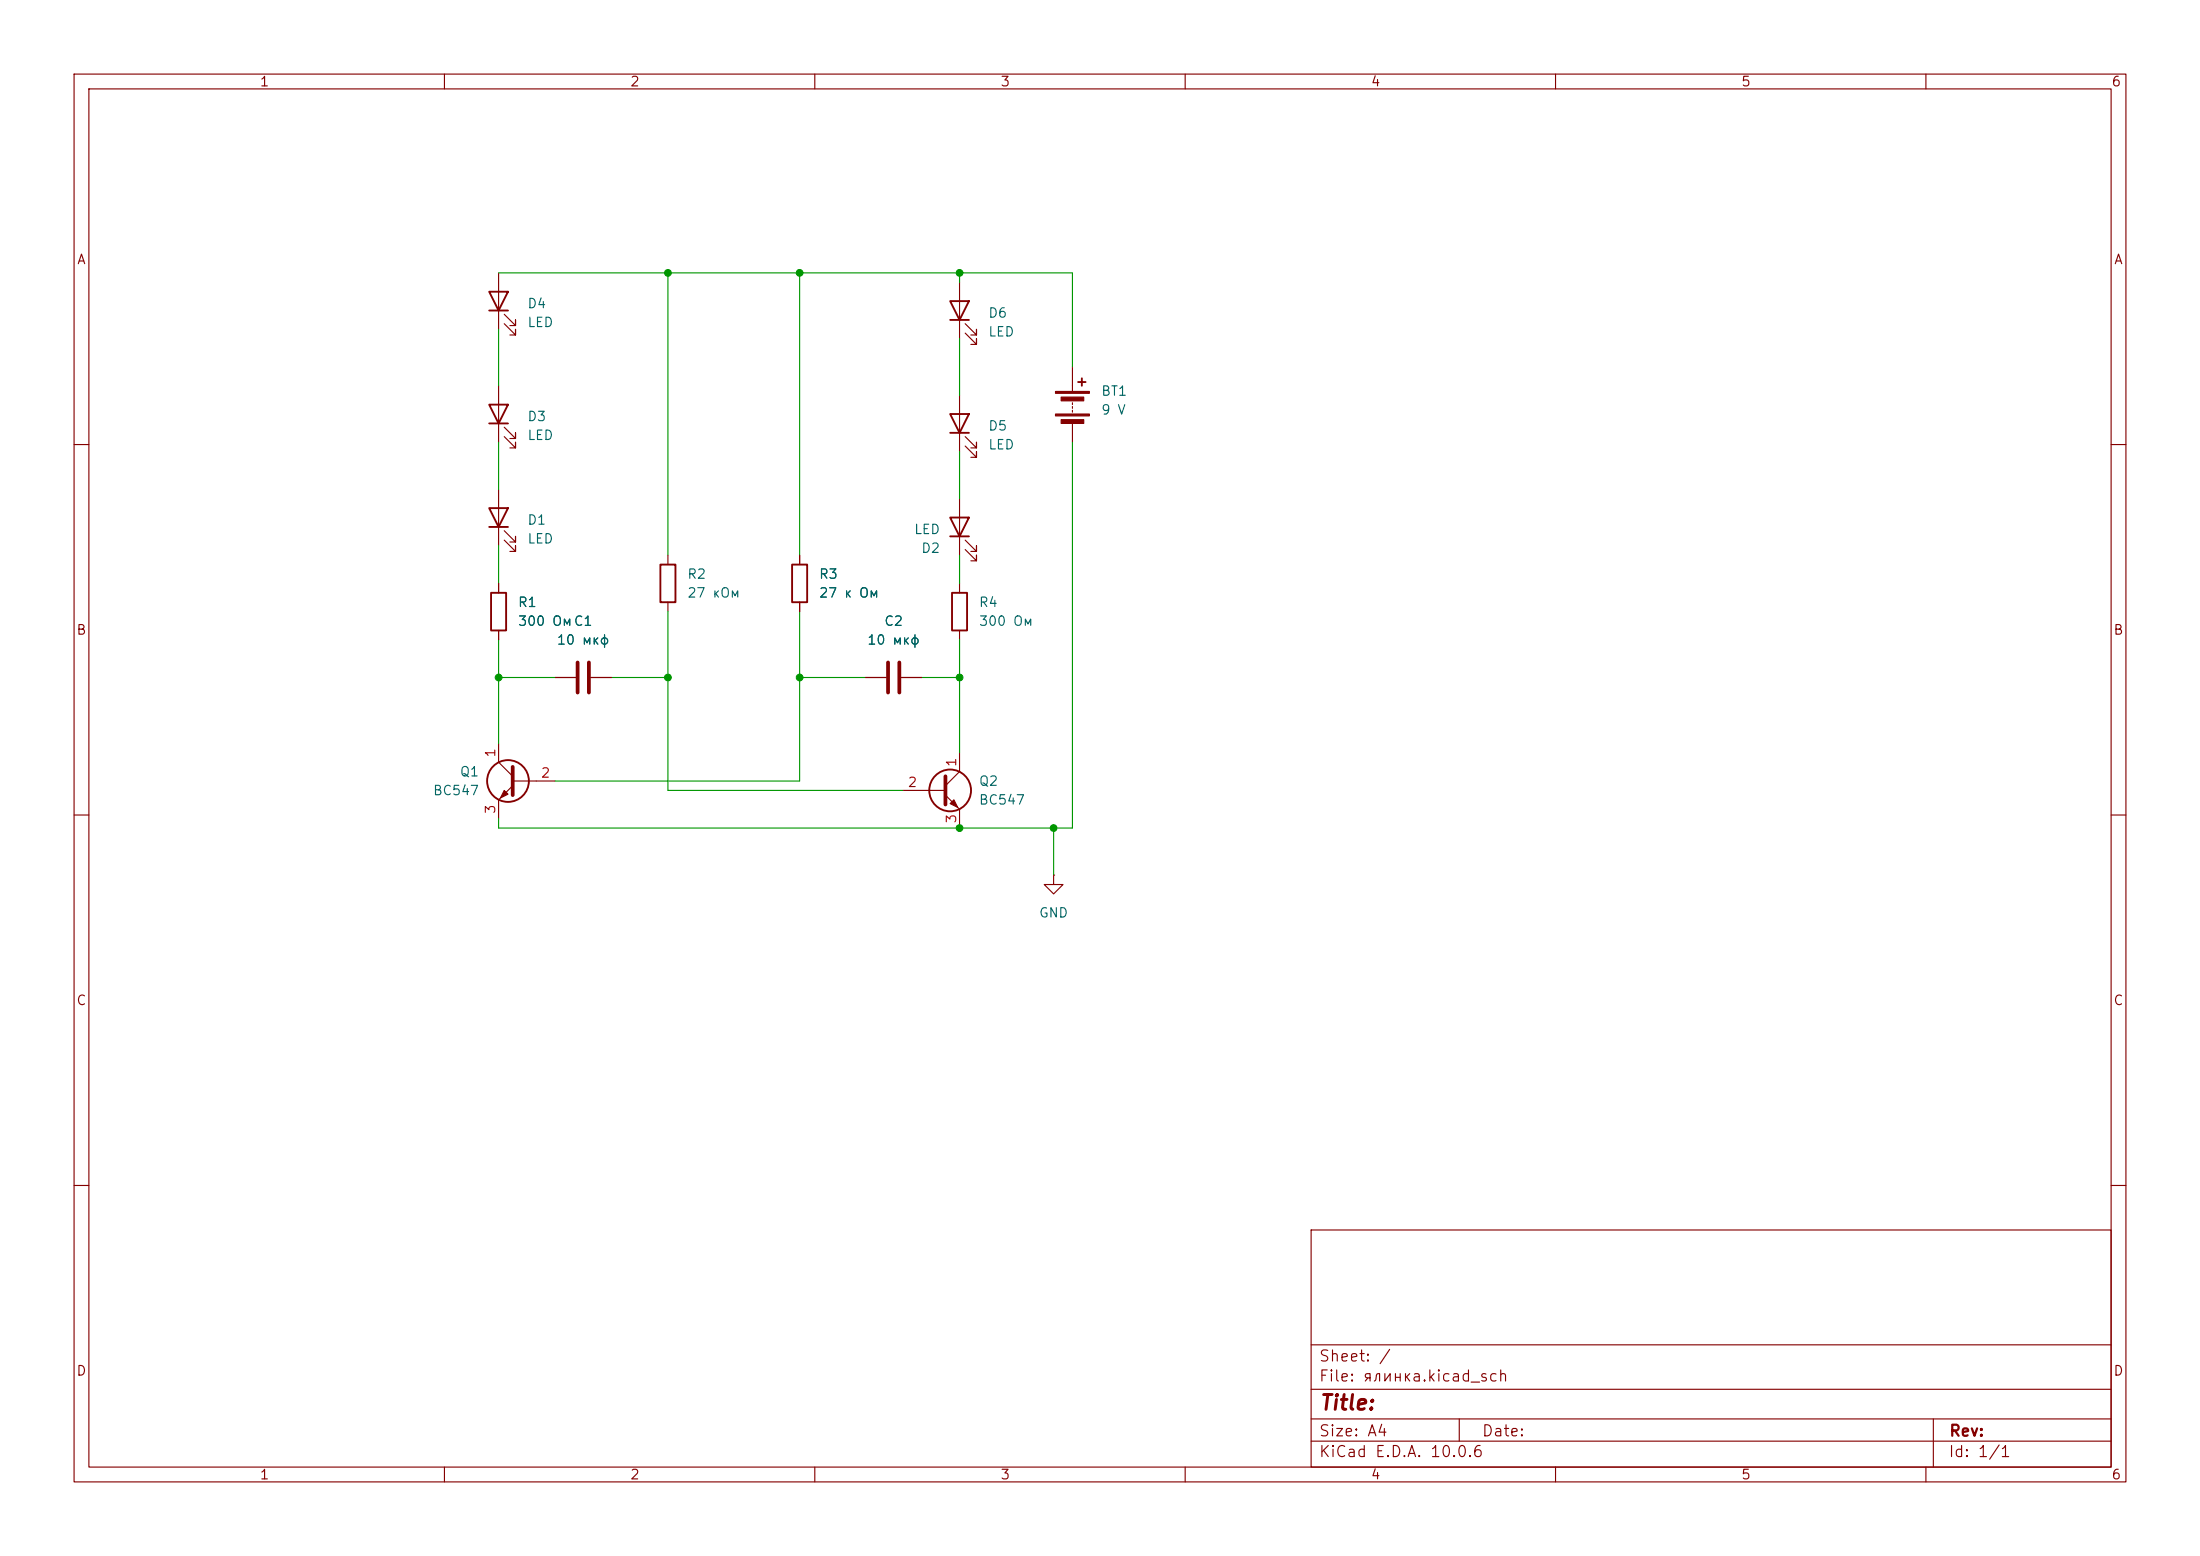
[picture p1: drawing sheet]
(kicad_sch
 (version 20260306)
 (generator "eeschema")
 (generator_version "10.0")
 (paper "A4")
 (lib_symbols
  (symbol "Device:Battery"
   (pin_numbers (hide yes))
   (pin_names
    (offset 0) (hide yes)) (exclude_from_sim no) (in_bom yes) (on_board yes)
   (in_pos_files yes)
   (duplicate_pin_numbers_are_jumpers no)
   (property "Reference" "BT" (at 2.54 2.54 0) (show_name no) (do_not_autoplace no) (effects (font (size 1.27 1.27)) (justify left)))
   (property "Value" "Battery" (at 2.54 0 0) (show_name no) (do_not_autoplace no) (effects (font (size 1.27 1.27)) (justify left)))
   (property "Footprint" "" (at 0 1.524 90) (show_name no) (do_not_autoplace no) (hide yes) (effects (font (size 1.27 1.27))))
   (property "Datasheet" "" (at 0 1.524 90) (show_name no) (do_not_autoplace no) (hide yes) (effects (font (size 1.27 1.27))))
   (property "Description" "Multiple-cell battery" (at 0 0 0) (show_name no) (do_not_autoplace no) (hide yes) (effects (font (size 1.27 1.27))))
   (property "Sim.Device" "V" (at 0 0 0) (show_name no) (do_not_autoplace no) (hide yes) (effects (font (size 1.27 1.27))))
   (property "Sim.Type" "DC" (at 0 0 0) (show_name no) (do_not_autoplace no) (hide yes) (effects (font (size 1.27 1.27))))
   (property "Sim.Pins" "1=+ 2=-" (at 0 0 0) (show_name no) (do_not_autoplace no) (hide yes) (effects (font (size 1.27 1.27))))
   (symbol "Battery_0_1"
    (rectangle (start -2.286 1.778) (end 2.286 1.524) (stroke (width 0) (type default)) (fill (type outline)))
    (rectangle (start -2.286 -1.27) (end 2.286 -1.524) (stroke (width 0) (type default)) (fill (type outline)))
    (rectangle (start -1.524 1.016) (end 1.524 0.508) (stroke (width 0) (type default)) (fill (type outline)))
    (rectangle (start -1.524 -2.032) (end 1.524 -2.54) (stroke (width 0) (type default)) (fill (type outline)))
    (polyline (pts (xy 0 1.778) (xy 0 2.54)) (stroke (width 0) (type default)) (fill (type none)))
    (polyline (pts (xy 0 0) (xy 0 0.254)) (stroke (width 0) (type default)) (fill (type none)))
    (polyline (pts (xy 0 -0.508) (xy 0 -0.254)) (stroke (width 0) (type default)) (fill (type none)))
    (polyline (pts (xy 0 -1.016) (xy 0 -0.762)) (stroke (width 0) (type default)) (fill (type none)))
    (polyline (pts (xy 0.762 3.048) (xy 1.778 3.048)) (stroke (width 0.254) (type default)) (fill (type none)))
    (polyline (pts (xy 1.27 3.556) (xy 1.27 2.54)) (stroke (width 0.254) (type default)) (fill (type none))))
   (symbol "Battery_1_1"
    (pin passive line (at 0 5.08 270) (length 2.54) (name "+" (effects (font (size 1.27 1.27)))) (number "1" (effects (font (size 1.27 1.27)))))
    (pin passive line (at 0 -5.08 90) (length 2.54) (name "-" (effects (font (size 1.27 1.27)))) (number "2" (effects (font (size 1.27 1.27))))))
   (embedded_fonts no))
  (symbol "Device:C"
   (pin_numbers (hide yes))
   (pin_names
    (offset 0.254)) (exclude_from_sim no) (in_bom yes) (on_board yes)
   (in_pos_files yes)
   (duplicate_pin_numbers_are_jumpers no)
   (property "Reference" "C" (at 0.635 2.54 0) (show_name no) (do_not_autoplace no) (effects (font (size 1.27 1.27)) (justify left)))
   (property "Value" "C" (at 0.635 -2.54 0) (show_name no) (do_not_autoplace no) (effects (font (size 1.27 1.27)) (justify left)))
   (property "Footprint" "" (at 0.9652 -3.81 0) (show_name no) (do_not_autoplace no) (hide yes) (effects (font (size 1.27 1.27))))
   (property "Datasheet" "" (at 0 0 0) (show_name no) (do_not_autoplace no) (hide yes) (effects (font (size 1.27 1.27))))
   (property "Description" "Unpolarized capacitor" (at 0 0 0) (show_name no) (do_not_autoplace no) (hide yes) (effects (font (size 1.27 1.27))))
   (symbol "C_0_1"
    (polyline (pts (xy -2.032 0.762) (xy 2.032 0.762)) (stroke (width 0.508) (type default)) (fill (type none)))
    (polyline (pts (xy -2.032 -0.762) (xy 2.032 -0.762)) (stroke (width 0.508) (type default)) (fill (type none))))
   (symbol "C_1_1"
    (pin passive line (at 0 3.81 270) (length 2.794) (name "" (effects (font (size 1.27 1.27)))) (number "1" (effects (font (size 1.27 1.27)))))
    (pin passive line (at 0 -3.81 90) (length 2.794) (name "" (effects (font (size 1.27 1.27)))) (number "2" (effects (font (size 1.27 1.27))))))
   (embedded_fonts no))
  (symbol "Device:LED"
   (pin_numbers (hide yes))
   (pin_names
    (offset 1.016) (hide yes)) (exclude_from_sim no) (in_bom yes) (on_board yes)
   (in_pos_files yes)
   (duplicate_pin_numbers_are_jumpers no)
   (property "Reference" "D" (at 0 2.54 0) (show_name no) (do_not_autoplace no) (effects (font (size 1.27 1.27))))
   (property "Value" "LED" (at 0 -2.54 0) (show_name no) (do_not_autoplace no) (effects (font (size 1.27 1.27))))
   (property "Footprint" "" (at 0 0 0) (show_name no) (do_not_autoplace no) (hide yes) (effects (font (size 1.27 1.27))))
   (property "Datasheet" "" (at 0 0 0) (show_name no) (do_not_autoplace no) (hide yes) (effects (font (size 1.27 1.27))))
   (property "Description" "Light emitting diode" (at 0 0 0) (show_name no) (do_not_autoplace no) (hide yes) (effects (font (size 1.27 1.27))))
   (property "Sim.Pins" "1=K 2=A" (at 0 0 0) (show_name no) (do_not_autoplace no) (hide yes) (effects (font (size 1.27 1.27))))
   (symbol "LED_0_1"
    (polyline (pts (xy -3.048 -0.762) (xy -4.572 -2.286) (xy -3.81 -2.286) (xy -4.572 -2.286) (xy -4.572 -1.524)) (stroke (width 0) (type default)) (fill (type none)))
    (polyline (pts (xy -1.778 -0.762) (xy -3.302 -2.286) (xy -2.54 -2.286) (xy -3.302 -2.286) (xy -3.302 -1.524)) (stroke (width 0) (type default)) (fill (type none)))
    (polyline (pts (xy -1.27 0) (xy 1.27 0)) (stroke (width 0) (type default)) (fill (type none)))
    (polyline (pts (xy -1.27 -1.27) (xy -1.27 1.27)) (stroke (width 0.254) (type default)) (fill (type none)))
    (polyline (pts (xy 1.27 -1.27) (xy 1.27 1.27) (xy -1.27 0) (xy 1.27 -1.27)) (stroke (width 0.254) (type default)) (fill (type none))))
   (symbol "LED_1_1"
    (pin passive line (at -3.81 0 0) (length 2.54) (name "K" (effects (font (size 1.27 1.27)))) (number "1" (effects (font (size 1.27 1.27)))))
    (pin passive line (at 3.81 0 180) (length 2.54) (name "A" (effects (font (size 1.27 1.27)))) (number "2" (effects (font (size 1.27 1.27))))))
   (embedded_fonts no))
  (symbol "Device:R"
   (pin_numbers (hide yes))
   (pin_names
    (offset 0)) (exclude_from_sim no) (in_bom yes) (on_board yes)
   (in_pos_files yes)
   (duplicate_pin_numbers_are_jumpers no)
   (property "Reference" "R" (at 2.032 0 90) (show_name no) (do_not_autoplace no) (effects (font (size 1.27 1.27))))
   (property "Value" "R" (at 0 0 90) (show_name no) (do_not_autoplace no) (effects (font (size 1.27 1.27))))
   (property "Footprint" "" (at -1.778 0 90) (show_name no) (do_not_autoplace no) (hide yes) (effects (font (size 1.27 1.27))))
   (property "Datasheet" "" (at 0 0 0) (show_name no) (do_not_autoplace no) (hide yes) (effects (font (size 1.27 1.27))))
   (property "Description" "Resistor" (at 0 0 0) (show_name no) (do_not_autoplace no) (hide yes) (effects (font (size 1.27 1.27))))
   (symbol "R_0_1"
    (rectangle (start -1.016 -2.54) (end 1.016 2.54) (stroke (width 0.254) (type default)) (fill (type none))))
   (symbol "R_1_1"
    (pin passive line (at 0 3.81 270) (length 1.27) (name "" (effects (font (size 1.27 1.27)))) (number "1" (effects (font (size 1.27 1.27)))))
    (pin passive line (at 0 -3.81 90) (length 1.27) (name "" (effects (font (size 1.27 1.27)))) (number "2" (effects (font (size 1.27 1.27))))))
   (embedded_fonts no))
  (symbol "Transistor_BJT:BC547"
   (pin_names
    (offset 0) (hide yes)) (exclude_from_sim no) (in_bom yes) (on_board yes)
   (in_pos_files yes)
   (duplicate_pin_numbers_are_jumpers no)
   (property "Reference" "Q" (at 5.08 1.905 0) (show_name no) (do_not_autoplace no) (effects (font (size 1.27 1.27)) (justify left)))
   (property "Value" "BC547" (at 5.08 0 0) (show_name no) (do_not_autoplace no) (effects (font (size 1.27 1.27)) (justify left)))
   (property "Footprint" "Package_TO_SOT_THT:TO-92_Inline" (at 5.08 -1.905 0) (show_name no) (do_not_autoplace no) (hide yes) (effects (font (size 1.27 1.27)
    (italic yes)) (justify left)))
   (property "Datasheet" "https://www.onsemi.com/pub/Collateral/BC550-D.pdf" (at 0 0 0) (show_name no) (do_not_autoplace no) (hide yes) (effects (font (size 1.27 1.27)) (justify left)))
   (property "Description" "0.1A Ic, 45V Vce, Small Signal NPN Transistor, TO-92" (at 0 0 0) (show_name no) (do_not_autoplace no) (hide yes) (effects (font (size 1.27 1.27))))
   (property "Sim.Device" "NPN" (at 0 0 0) (show_name no) (do_not_autoplace no) (hide yes) (effects (font (size 1.27 1.27))))
   (property "Sim.Pins" "1=C 2=B 3=E" (at 0 0 0) (show_name no) (do_not_autoplace no) (hide yes) (effects (font (size 1.27 1.27))))
   (symbol "BC547_0_1"
    (polyline (pts (xy -2.54 0) (xy 0.635 0)) (stroke (width 0) (type default)) (fill (type none)))
    (polyline (pts (xy 0.635 1.905) (xy 0.635 -1.905)) (stroke (width 0.508) (type default)) (fill (type none)))
    (circle (center 1.27 0) (radius 2.8194) (stroke (width 0.254) (type default)) (fill (type none))))
   (symbol "BC547_1_1"
    (polyline (pts (xy 0.635 0.635) (xy 2.54 2.54)) (stroke (width 0) (type default)) (fill (type none)))
    (polyline (pts (xy 0.635 -0.635) (xy 2.54 -2.54)) (stroke (width 0) (type default)) (fill (type none)))
    (polyline (pts (xy 1.27 -1.778) (xy 1.778 -1.27) (xy 2.286 -2.286) (xy 1.27 -1.778)) (stroke (width 0) (type default)) (fill (type outline)))
    (pin passive line (at 2.54 5.08 270) (length 2.54) (name "C" (effects (font (size 1.27 1.27)))) (number "1" (effects (font (size 1.27 1.27)))))
    (pin input line (at -5.08 0 0) (length 2.54) (name "B" (effects (font (size 1.27 1.27)))) (number "2" (effects (font (size 1.27 1.27)))))
    (pin passive line (at 2.54 -5.08 90) (length 2.54) (name "E" (effects (font (size 1.27 1.27)))) (number "3" (effects (font (size 1.27 1.27))))))
   (embedded_fonts no))
  (symbol "power:GND"
   (power global)
   (pin_numbers (hide yes))
   (pin_names
    (offset 0) (hide yes)) (exclude_from_sim no) (in_bom yes) (on_board yes)
   (in_pos_files yes)
   (duplicate_pin_numbers_are_jumpers no)
   (property "Reference" "#PWR" (at 0 -6.35 0) (show_name no) (do_not_autoplace no) (hide yes) (effects (font (size 1.27 1.27))))
   (property "Value" "GND" (at 0 -3.81 0) (show_name no) (do_not_autoplace no) (effects (font (size 1.27 1.27))))
   (property "Footprint" "" (at 0 0 0) (show_name no) (do_not_autoplace no) (hide yes) (effects (font (size 1.27 1.27))))
   (property "Datasheet" "" (at 0 0 0) (show_name no) (do_not_autoplace no) (hide yes) (effects (font (size 1.27 1.27))))
   (property "Description" "Power symbol creates a global label with name \"GND\" , ground" (at 0 0 0) (show_name no) (do_not_autoplace no) (hide yes) (effects (font (size 1.27 1.27))))
   (symbol "GND_0_1"
    (polyline (pts (xy 0 0) (xy 0 -1.27) (xy 1.27 -1.27) (xy 0 -2.54) (xy -1.27 -1.27) (xy 0 -1.27)) (stroke (width 0) (type default)) (fill (type none))))
   (symbol "GND_1_1"
    (pin power_in line (at 0 0 270) (length 0) (name "" (effects (font (size 1.27 1.27)))) (number "1" (effects (font (size 1.27 1.27))))))
   (embedded_fonts no)))
 (junction
  (at 129.54 91.44)
  (diameter 0)
  (color 0 0 0 0))
 (junction
  (at 107.95 91.44)
  (diameter 0)
  (color 0 0 0 0))
 (junction
  (at 107.95 36.83)
  (diameter 0)
  (color 0 0 0 0))
 (junction
  (at 142.24 111.76)
  (diameter 0)
  (color 0 0 0 0))
 (junction
  (at 129.54 36.83)
  (diameter 0)
  (color 0 0 0 0))
 (junction
  (at 90.17 36.83)
  (diameter 0)
  (color 0 0 0 0))
 (junction
  (at 67.31 91.44)
  (diameter 0)
  (color 0 0 0 0))
 (junction
  (at 129.54 111.76)
  (diameter 0)
  (color 0 0 0 0))
 (junction
  (at 90.17 91.44)
  (diameter 0)
  (color 0 0 0 0))
 (wire
  (pts (xy 90.17 36.83) (xy 107.95 36.83))
  (stroke (width 0) (type default)))
 (wire
  (pts (xy 107.95 91.44) (xy 107.95 82.55))
  (stroke (width 0) (type default)))
 (wire
  (pts (xy 90.17 91.44) (xy 90.17 106.68))
  (stroke (width 0) (type default)))
 (wire
  (pts (xy 129.54 74.93) (xy 129.54 78.74))
  (stroke (width 0) (type default)))
 (wire
  (pts (xy 107.95 36.83) (xy 107.95 74.93))
  (stroke (width 0) (type default)))
 (wire
  (pts (xy 107.95 36.83) (xy 129.54 36.83))
  (stroke (width 0) (type default)))
 (wire
  (pts (xy 74.93 91.44) (xy 67.31 91.44))
  (stroke (width 0) (type default)))
 (wire
  (pts (xy 74.93 105.41) (xy 107.95 105.41))
  (stroke (width 0) (type default)))
 (wire
  (pts (xy 144.78 59.69) (xy 144.78 111.76))
  (stroke (width 0) (type default)))
 (wire
  (pts (xy 67.31 86.36) (xy 67.31 91.44))
  (stroke (width 0) (type default)))
 (wire
  (pts (xy 107.95 105.41) (xy 107.95 91.44))
  (stroke (width 0) (type default)))
 (wire
  (pts (xy 129.54 45.72) (xy 129.54 53.34))
  (stroke (width 0) (type default)))
 (wire
  (pts (xy 67.31 73.66) (xy 67.31 78.74))
  (stroke (width 0) (type default)))
 (wire
  (pts (xy 90.17 82.55) (xy 90.17 91.44))
  (stroke (width 0) (type default)))
 (wire
  (pts (xy 116.84 91.44) (xy 107.95 91.44))
  (stroke (width 0) (type default)))
 (wire
  (pts (xy 129.54 36.83) (xy 144.78 36.83))
  (stroke (width 0) (type default)))
 (wire
  (pts (xy 67.31 110.49) (xy 67.31 111.76))
  (stroke (width 0) (type default)))
 (wire
  (pts (xy 129.54 91.44) (xy 129.54 101.6))
  (stroke (width 0) (type default)))
 (wire
  (pts (xy 129.54 91.44) (xy 129.54 86.36))
  (stroke (width 0) (type default)))
 (wire
  (pts (xy 82.55 91.44) (xy 90.17 91.44))
  (stroke (width 0) (type default)))
 (wire
  (pts (xy 67.31 44.45) (xy 67.31 52.07))
  (stroke (width 0) (type default)))
 (wire
  (pts (xy 142.24 118.11) (xy 142.24 111.76))
  (stroke (width 0) (type default)))
 (wire
  (pts (xy 129.54 60.96) (xy 129.54 67.31))
  (stroke (width 0) (type default)))
 (wire
  (pts (xy 129.54 111.76) (xy 142.24 111.76))
  (stroke (width 0) (type default)))
 (wire
  (pts (xy 67.31 111.76) (xy 129.54 111.76))
  (stroke (width 0) (type default)))
 (wire
  (pts (xy 121.92 106.68) (xy 90.17 106.68))
  (stroke (width 0) (type default)))
 (wire
  (pts (xy 90.17 36.83) (xy 90.17 74.93))
  (stroke (width 0) (type default)))
 (wire
  (pts (xy 129.54 36.83) (xy 129.54 38.1))
  (stroke (width 0) (type default)))
 (wire
  (pts (xy 142.24 111.76) (xy 144.78 111.76))
  (stroke (width 0) (type default)))
 (wire
  (pts (xy 124.46 91.44) (xy 129.54 91.44))
  (stroke (width 0) (type default)))
 (wire
  (pts (xy 67.31 36.83) (xy 90.17 36.83))
  (stroke (width 0) (type default)))
 (wire
  (pts (xy 67.31 59.69) (xy 67.31 66.04))
  (stroke (width 0) (type default)))
 (wire
  (pts (xy 67.31 91.44) (xy 67.31 100.33))
  (stroke (width 0) (type default)))
 (wire
  (pts (xy 144.78 49.53) (xy 144.78 36.83))
  (stroke (width 0) (type default)))
 (symbol
  (lib_id "Device:LED")
  (at 67.31 55.88 90)
  (unit 1)
  (body_style 1)
  (exclude_from_sim no)
  (in_bom yes)
  (on_board yes)
  (in_pos_files yes)
  (dnp no)
  (property "Reference" "D3" (at 71.12 56.1974 90) (show_name no) (do_not_autoplace no) (effects (font (size 1.27 1.27)) (justify right)))
  (property "Value" "LED" (at 71.12 58.7374 90) (show_name no) (do_not_autoplace no) (effects (font (size 1.27 1.27)) (justify right)))
  (property "Footprint" "LED_SMD:LED_Cree-XHP50_3V_HighDensity" (at 67.31 55.88 0) (hide yes) (show_name no) (do_not_autoplace no) (effects (font (size 1.27 1.27))))
  (property "Datasheet" "" (at 67.31 55.88 0) (hide yes) (show_name no) (do_not_autoplace no) (effects (font (size 1.27 1.27))))
  (property "Description" "Light emitting diode" (at 67.31 55.88 0) (hide yes) (show_name no) (do_not_autoplace no) (effects (font (size 1.27 1.27))))
  (property "Sim.Pins" "1=K 2=A" (at 67.31 55.88 0) (hide yes) (show_name no) (do_not_autoplace no) (effects (font (size 1.27 1.27))))
  (pin "2")
  (pin "1"))
 (symbol
  (lib_id "Device:R")
  (at 67.31 82.55 0)
  (unit 1)
  (body_style 1)
  (exclude_from_sim no)
  (in_bom yes)
  (on_board yes)
  (in_pos_files yes)
  (dnp no)
  (fields_autoplaced yes)
  (property "Reference" "R1" (at 69.85 81.2799 0) (show_name no) (do_not_autoplace no) (effects (font (size 1.27 1.27)) (justify left)))
  (property "Value" "300 Ом" (at 69.85 83.8199 0) (show_name no) (do_not_autoplace no) (effects (font (size 1.27 1.27)) (justify left)))
  (property "Footprint" "Package_DIP:DIP-8_W7.62mm" (at 65.532 82.55 90) (hide yes) (show_name no) (do_not_autoplace no) (effects (font (size 1.27 1.27))))
  (property "Datasheet" "" (at 67.31 82.55 0) (hide yes) (show_name no) (do_not_autoplace no) (effects (font (size 1.27 1.27))))
  (property "Description" "Resistor" (at 67.31 82.55 0) (hide yes) (show_name no) (do_not_autoplace no) (effects (font (size 1.27 1.27))))
  (pin "2")
  (pin "1"))
 (symbol
  (lib_id "Device:R")
  (at 107.95 78.74 0)
  (unit 1)
  (body_style 1)
  (exclude_from_sim no)
  (in_bom yes)
  (on_board yes)
  (in_pos_files yes)
  (dnp no)
  (fields_autoplaced yes)
  (property "Reference" "R3" (at 110.49 77.4699 0) (show_name no) (do_not_autoplace no) (effects (font (size 1.27 1.27)) (justify left)))
  (property "Value" "27 к Ом" (at 110.49 80.0099 0) (show_name no) (do_not_autoplace no) (effects (font (size 1.27 1.27)) (justify left)))
  (property "Footprint" "" (at 106.172 78.74 90) (hide yes) (show_name no) (do_not_autoplace no) (effects (font (size 1.27 1.27))))
  (property "Datasheet" "" (at 107.95 78.74 0) (hide yes) (show_name no) (do_not_autoplace no) (effects (font (size 1.27 1.27))))
  (property "Description" "Resistor" (at 107.95 78.74 0) (hide yes) (show_name no) (do_not_autoplace no) (effects (font (size 1.27 1.27))))
  (pin "1")
  (pin "2"))
 (symbol
  (lib_id "Device:C")
  (at 120.65 91.44 270)
  (unit 1)
  (body_style 1)
  (exclude_from_sim no)
  (in_bom yes)
  (on_board yes)
  (in_pos_files yes)
  (dnp no)
  (fields_autoplaced yes)
  (property "Reference" "C2" (at 120.65 83.82 90) (show_name no) (do_not_autoplace no) (effects (font (size 1.27 1.27))))
  (property "Value" "10 мкф" (at 120.65 86.36 90) (show_name no) (do_not_autoplace no) (effects (font (size 1.27 1.27))))
  (property "Footprint" "Package_TO_SOT_THT:TO-92_Inline" (at 116.84 92.4052 0) (hide yes) (show_name no) (do_not_autoplace no) (effects (font (size 1.27 1.27))))
  (property "Datasheet" "" (at 120.65 91.44 0) (hide yes) (show_name no) (do_not_autoplace no) (effects (font (size 1.27 1.27))))
  (property "Description" "Unpolarized capacitor" (at 120.65 91.44 0) (hide yes) (show_name no) (do_not_autoplace no) (effects (font (size 1.27 1.27))))
  (pin "1")
  (pin "2"))
 (symbol
  (lib_id "Device:R")
  (at 90.17 78.74 0)
  (unit 1)
  (body_style 1)
  (exclude_from_sim no)
  (in_bom yes)
  (on_board yes)
  (in_pos_files yes)
  (dnp no)
  (fields_autoplaced yes)
  (property "Reference" "R2" (at 92.71 77.4699 0) (show_name no) (do_not_autoplace no) (effects (font (size 1.27 1.27)) (justify left)))
  (property "Value" "27 кОм" (at 92.71 80.0099 0) (show_name no) (do_not_autoplace no) (effects (font (size 1.27 1.27)) (justify left)))
  (property "Footprint" "" (at 88.392 78.74 90) (hide yes) (show_name no) (do_not_autoplace no) (effects (font (size 1.27 1.27))))
  (property "Datasheet" "" (at 90.17 78.74 0) (hide yes) (show_name no) (do_not_autoplace no) (effects (font (size 1.27 1.27))))
  (property "Description" "Resistor" (at 90.17 78.74 0) (hide yes) (show_name no) (do_not_autoplace no) (effects (font (size 1.27 1.27))))
  (pin "1")
  (pin "2"))
 (symbol
  (lib_id "Device:LED")
  (at 129.54 71.12 90)
  (unit 1)
  (body_style 1)
  (exclude_from_sim no)
  (in_bom yes)
  (on_board yes)
  (in_pos_files yes)
  (dnp no)
  (property "Reference" "D2" (at 127 73.9776 90) (show_name no) (do_not_autoplace no) (effects (font (size 1.27 1.27)) (justify left)))
  (property "Value" "LED" (at 127 71.4376 90) (show_name no) (do_not_autoplace no) (effects (font (size 1.27 1.27)) (justify left)))
  (property "Footprint" "" (at 129.54 71.12 0) (hide yes) (show_name no) (do_not_autoplace no) (effects (font (size 1.27 1.27))))
  (property "Datasheet" "" (at 129.54 71.12 0) (hide yes) (show_name no) (do_not_autoplace no) (effects (font (size 1.27 1.27))))
  (property "Description" "Light emitting diode" (at 129.54 71.12 0) (hide yes) (show_name no) (do_not_autoplace no) (effects (font (size 1.27 1.27))))
  (property "Sim.Pins" "1=K 2=A" (at 129.54 71.12 0) (hide yes) (show_name no) (do_not_autoplace no) (effects (font (size 1.27 1.27))))
  (pin "2")
  (pin "1"))
 (symbol
  (lib_id "power:GND")
  (at 142.24 118.11 0)
  (unit 1)
  (body_style 1)
  (exclude_from_sim no)
  (in_bom yes)
  (on_board yes)
  (in_pos_files yes)
  (dnp no)
  (fields_autoplaced yes)
  (property "Reference" "#PWR01" (at 142.24 124.46 0) (hide yes) (show_name no) (do_not_autoplace no) (effects (font (size 1.27 1.27))))
  (property "Value" "GND" (at 142.24 123.19 0) (show_name no) (do_not_autoplace no) (effects (font (size 1.27 1.27))))
  (property "Footprint" "" (at 142.24 118.11 0) (hide yes) (show_name no) (do_not_autoplace no) (effects (font (size 1.27 1.27))))
  (property "Datasheet" "" (at 142.24 118.11 0) (hide yes) (show_name no) (do_not_autoplace no) (effects (font (size 1.27 1.27))))
  (property "Description" "Power symbol creates a global label with name \"GND\" , ground" (at 142.24 118.11 0) (hide yes) (show_name no) (do_not_autoplace no) (effects (font (size 1.27 1.27))))
  (pin "1"))
 (symbol
  (lib_id "Device:C")
  (at 78.74 91.44 90)
  (unit 1)
  (body_style 1)
  (exclude_from_sim no)
  (in_bom yes)
  (on_board yes)
  (in_pos_files yes)
  (dnp no)
  (fields_autoplaced yes)
  (property "Reference" "C1" (at 78.74 83.82 90) (show_name no) (do_not_autoplace no) (effects (font (size 1.27 1.27))))
  (property "Value" "10 мкф" (at 78.74 86.36 90) (show_name no) (do_not_autoplace no) (effects (font (size 1.27 1.27))))
  (property "Footprint" "" (at 82.55 90.4748 0) (hide yes) (show_name no) (do_not_autoplace no) (effects (font (size 1.27 1.27))))
  (property "Datasheet" "" (at 78.74 91.44 0) (hide yes) (show_name no) (do_not_autoplace no) (effects (font (size 1.27 1.27))))
  (property "Description" "Unpolarized capacitor" (at 78.74 91.44 0) (hide yes) (show_name no) (do_not_autoplace no) (effects (font (size 1.27 1.27))))
  (pin "2")
  (pin "1"))
 (symbol
  (lib_id "Device:LED")
  (at 129.54 41.91 90)
  (unit 1)
  (body_style 1)
  (exclude_from_sim no)
  (in_bom yes)
  (on_board yes)
  (in_pos_files yes)
  (dnp no)
  (fields_autoplaced yes)
  (property "Reference" "D6" (at 133.35 42.2274 90) (show_name no) (do_not_autoplace no) (effects (font (size 1.27 1.27)) (justify right)))
  (property "Value" "LED" (at 133.35 44.7674 90) (show_name no) (do_not_autoplace no) (effects (font (size 1.27 1.27)) (justify right)))
  (property "Footprint" "" (at 129.54 41.91 0) (hide yes) (show_name no) (do_not_autoplace no) (effects (font (size 1.27 1.27))))
  (property "Datasheet" "" (at 129.54 41.91 0) (hide yes) (show_name no) (do_not_autoplace no) (effects (font (size 1.27 1.27))))
  (property "Description" "Light emitting diode" (at 129.54 41.91 0) (hide yes) (show_name no) (do_not_autoplace no) (effects (font (size 1.27 1.27))))
  (property "Sim.Pins" "1=K 2=A" (at 129.54 41.91 0) (hide yes) (show_name no) (do_not_autoplace no) (effects (font (size 1.27 1.27))))
  (pin "1")
  (pin "2"))
 (symbol
  (lib_id "Device:R")
  (at 129.54 82.55 0)
  (unit 1)
  (body_style 1)
  (exclude_from_sim no)
  (in_bom yes)
  (on_board yes)
  (in_pos_files yes)
  (dnp no)
  (fields_autoplaced yes)
  (property "Reference" "R4" (at 132.08 81.2799 0) (show_name no) (do_not_autoplace no) (effects (font (size 1.27 1.27)) (justify left)))
  (property "Value" "300 Ом" (at 132.08 83.8199 0) (show_name no) (do_not_autoplace no) (effects (font (size 1.27 1.27)) (justify left)))
  (property "Footprint" "" (at 127.762 82.55 90) (hide yes) (show_name no) (do_not_autoplace no) (effects (font (size 1.27 1.27))))
  (property "Datasheet" "" (at 129.54 82.55 0) (hide yes) (show_name no) (do_not_autoplace no) (effects (font (size 1.27 1.27))))
  (property "Description" "Resistor" (at 129.54 82.55 0) (hide yes) (show_name no) (do_not_autoplace no) (effects (font (size 1.27 1.27))))
  (pin "1")
  (pin "2"))
 (symbol
  (lib_id "Transistor_BJT:BC547")
  (at 69.85 105.41 0)
  (mirror y)
  (unit 1)
  (body_style 1)
  (exclude_from_sim no)
  (in_bom yes)
  (on_board yes)
  (in_pos_files yes)
  (dnp no)
  (property "Reference" "Q1" (at 64.77 104.1399 0) (show_name no) (do_not_autoplace no) (effects (font (size 1.27 1.27)) (justify left)))
  (property "Value" "BC547" (at 64.77 106.6799 0) (show_name no) (do_not_autoplace no) (effects (font (size 1.27 1.27)) (justify left)))
  (property "Footprint" "Package_TO_SOT_THT:TO-92_Inline" (at 64.77 107.315 0) (hide yes) (show_name no) (do_not_autoplace no) (effects (font (size 1.27 1.27)
    (italic yes)) (justify left)))
  (property "Datasheet" "https://www.onsemi.com/pub/Collateral/BC550-D.pdf" (at 69.85 105.41 0) (hide yes) (show_name no) (do_not_autoplace no) (effects (font (size 1.27 1.27)) (justify left)))
  (property "Description" "0.1A Ic, 45V Vce, Small Signal NPN Transistor, TO-92" (at 69.85 105.41 0) (hide yes) (show_name no) (do_not_autoplace no) (effects (font (size 1.27 1.27))))
  (property "Sim.Device" "NPN" (at 69.85 105.41 0) (hide yes) (show_name no) (do_not_autoplace no) (effects (font (size 1.27 1.27))))
  (property "Sim.Pins" "1=C 2=B 3=E" (at 69.85 105.41 0) (hide yes) (show_name no) (do_not_autoplace no) (effects (font (size 1.27 1.27))))
  (pin "3")
  (pin "2")
  (pin "1"))
 (symbol
  (lib_id "Device:LED")
  (at 67.31 40.64 90)
  (unit 1)
  (body_style 1)
  (exclude_from_sim no)
  (in_bom yes)
  (on_board yes)
  (in_pos_files yes)
  (dnp no)
  (fields_autoplaced yes)
  (property "Reference" "D4" (at 71.12 40.9574 90) (show_name no) (do_not_autoplace no) (effects (font (size 1.27 1.27)) (justify right)))
  (property "Value" "LED" (at 71.12 43.4974 90) (show_name no) (do_not_autoplace no) (effects (font (size 1.27 1.27)) (justify right)))
  (property "Footprint" "" (at 67.31 40.64 0) (hide yes) (show_name no) (do_not_autoplace no) (effects (font (size 1.27 1.27))))
  (property "Datasheet" "" (at 67.31 40.64 0) (hide yes) (show_name no) (do_not_autoplace no) (effects (font (size 1.27 1.27))))
  (property "Description" "Light emitting diode" (at 67.31 40.64 0) (hide yes) (show_name no) (do_not_autoplace no) (effects (font (size 1.27 1.27))))
  (property "Sim.Pins" "1=K 2=A" (at 67.31 40.64 0) (hide yes) (show_name no) (do_not_autoplace no) (effects (font (size 1.27 1.27))))
  (pin "1")
  (pin "2"))
 (symbol
  (lib_id "Transistor_BJT:BC547")
  (at 127 106.68 0)
  (unit 1)
  (body_style 1)
  (exclude_from_sim no)
  (in_bom yes)
  (on_board yes)
  (in_pos_files yes)
  (dnp no)
  (fields_autoplaced yes)
  (property "Reference" "Q2" (at 132.08 105.4099 0) (show_name no) (do_not_autoplace no) (effects (font (size 1.27 1.27)) (justify left)))
  (property "Value" "BC547" (at 132.08 107.9499 0) (show_name no) (do_not_autoplace no) (effects (font (size 1.27 1.27)) (justify left)))
  (property "Footprint" "Package_TO_SOT_THT:TO-92_Inline" (at 132.08 108.585 0) (hide yes) (show_name no) (do_not_autoplace no) (effects (font (size 1.27 1.27)
    (italic yes)) (justify left)))
  (property "Datasheet" "https://www.onsemi.com/pub/Collateral/BC550-D.pdf" (at 127 106.68 0) (hide yes) (show_name no) (do_not_autoplace no) (effects (font (size 1.27 1.27)) (justify left)))
  (property "Description" "0.1A Ic, 45V Vce, Small Signal NPN Transistor, TO-92" (at 127 106.68 0) (hide yes) (show_name no) (do_not_autoplace no) (effects (font (size 1.27 1.27))))
  (property "Sim.Device" "NPN" (at 127 106.68 0) (hide yes) (show_name no) (do_not_autoplace no) (effects (font (size 1.27 1.27))))
  (property "Sim.Pins" "1=C 2=B 3=E" (at 127 106.68 0) (hide yes) (show_name no) (do_not_autoplace no) (effects (font (size 1.27 1.27))))
  (pin "1")
  (pin "2")
  (pin "3"))
 (symbol
  (lib_id "Device:LED")
  (at 67.31 69.85 90)
  (unit 1)
  (body_style 1)
  (exclude_from_sim no)
  (in_bom yes)
  (on_board yes)
  (in_pos_files yes)
  (dnp no)
  (property "Reference" "D1" (at 71.12 70.1674 90) (show_name no) (do_not_autoplace no) (effects (font (size 1.27 1.27)) (justify right)))
  (property "Value" "LED" (at 71.12 72.7074 90) (show_name no) (do_not_autoplace no) (effects (font (size 1.27 1.27)) (justify right)))
  (property "Footprint" "LED_SMD:LED_Cree-XHP50_3V_HighDensity" (at 67.31 69.85 0) (hide yes) (show_name no) (do_not_autoplace no) (effects (font (size 1.27 1.27))))
  (property "Datasheet" "" (at 67.31 69.85 0) (hide yes) (show_name no) (do_not_autoplace no) (effects (font (size 1.27 1.27))))
  (property "Description" "Light emitting diode" (at 67.31 69.85 0) (hide yes) (show_name no) (do_not_autoplace no) (effects (font (size 1.27 1.27))))
  (property "Sim.Pins" "1=K 2=A" (at 67.31 69.85 0) (hide yes) (show_name no) (do_not_autoplace no) (effects (font (size 1.27 1.27))))
  (pin "1")
  (pin "2"))
 (symbol
  (lib_id "Device:Battery")
  (at 144.78 54.61 0)
  (unit 1)
  (body_style 1)
  (exclude_from_sim no)
  (in_bom yes)
  (on_board yes)
  (in_pos_files yes)
  (dnp no)
  (fields_autoplaced yes)
  (property "Reference" "BT1" (at 148.59 52.7684 0) (show_name no) (do_not_autoplace no) (effects (font (size 1.27 1.27)) (justify left)))
  (property "Value" "9 V" (at 148.59 55.3084 0) (show_name no) (do_not_autoplace no) (effects (font (size 1.27 1.27)) (justify left)))
  (property "Footprint" "Package_TO_SOT_SMD:SOT-23-5" (at 144.78 53.086 90) (hide yes) (show_name no) (do_not_autoplace no) (effects (font (size 1.27 1.27))))
  (property "Datasheet" "" (at 144.78 53.086 90) (hide yes) (show_name no) (do_not_autoplace no) (effects (font (size 1.27 1.27))))
  (property "Description" "Multiple-cell battery" (at 144.78 54.61 0) (hide yes) (show_name no) (do_not_autoplace no) (effects (font (size 1.27 1.27))))
  (property "Sim.Device" "V" (at 144.78 54.61 0) (hide yes) (show_name no) (do_not_autoplace no) (effects (font (size 1.27 1.27))))
  (property "Sim.Type" "DC" (at 144.78 54.61 0) (hide yes) (show_name no) (do_not_autoplace no) (effects (font (size 1.27 1.27))))
  (property "Sim.Pins" "1=+ 2=-" (at 144.78 54.61 0) (hide yes) (show_name no) (do_not_autoplace no) (effects (font (size 1.27 1.27))))
  (pin "1")
  (pin "2"))
 (symbol
  (lib_id "Device:LED")
  (at 129.54 57.15 90)
  (unit 1)
  (body_style 1)
  (exclude_from_sim no)
  (in_bom yes)
  (on_board yes)
  (in_pos_files yes)
  (dnp no)
  (fields_autoplaced yes)
  (property "Reference" "D5" (at 133.35 57.4674 90) (show_name no) (do_not_autoplace no) (effects (font (size 1.27 1.27)) (justify right)))
  (property "Value" "LED" (at 133.35 60.0074 90) (show_name no) (do_not_autoplace no) (effects (font (size 1.27 1.27)) (justify right)))
  (property "Footprint" "" (at 129.54 57.15 0) (hide yes) (show_name no) (do_not_autoplace no) (effects (font (size 1.27 1.27))))
  (property "Datasheet" "" (at 129.54 57.15 0) (hide yes) (show_name no) (do_not_autoplace no) (effects (font (size 1.27 1.27))))
  (property "Description" "Light emitting diode" (at 129.54 57.15 0) (hide yes) (show_name no) (do_not_autoplace no) (effects (font (size 1.27 1.27))))
  (property "Sim.Pins" "1=K 2=A" (at 129.54 57.15 0) (hide yes) (show_name no) (do_not_autoplace no) (effects (font (size 1.27 1.27))))
  (pin "2")
  (pin "1"))
 (sheet_instances
  (path ""
   (page "1")))
 (embedded_fonts no))
